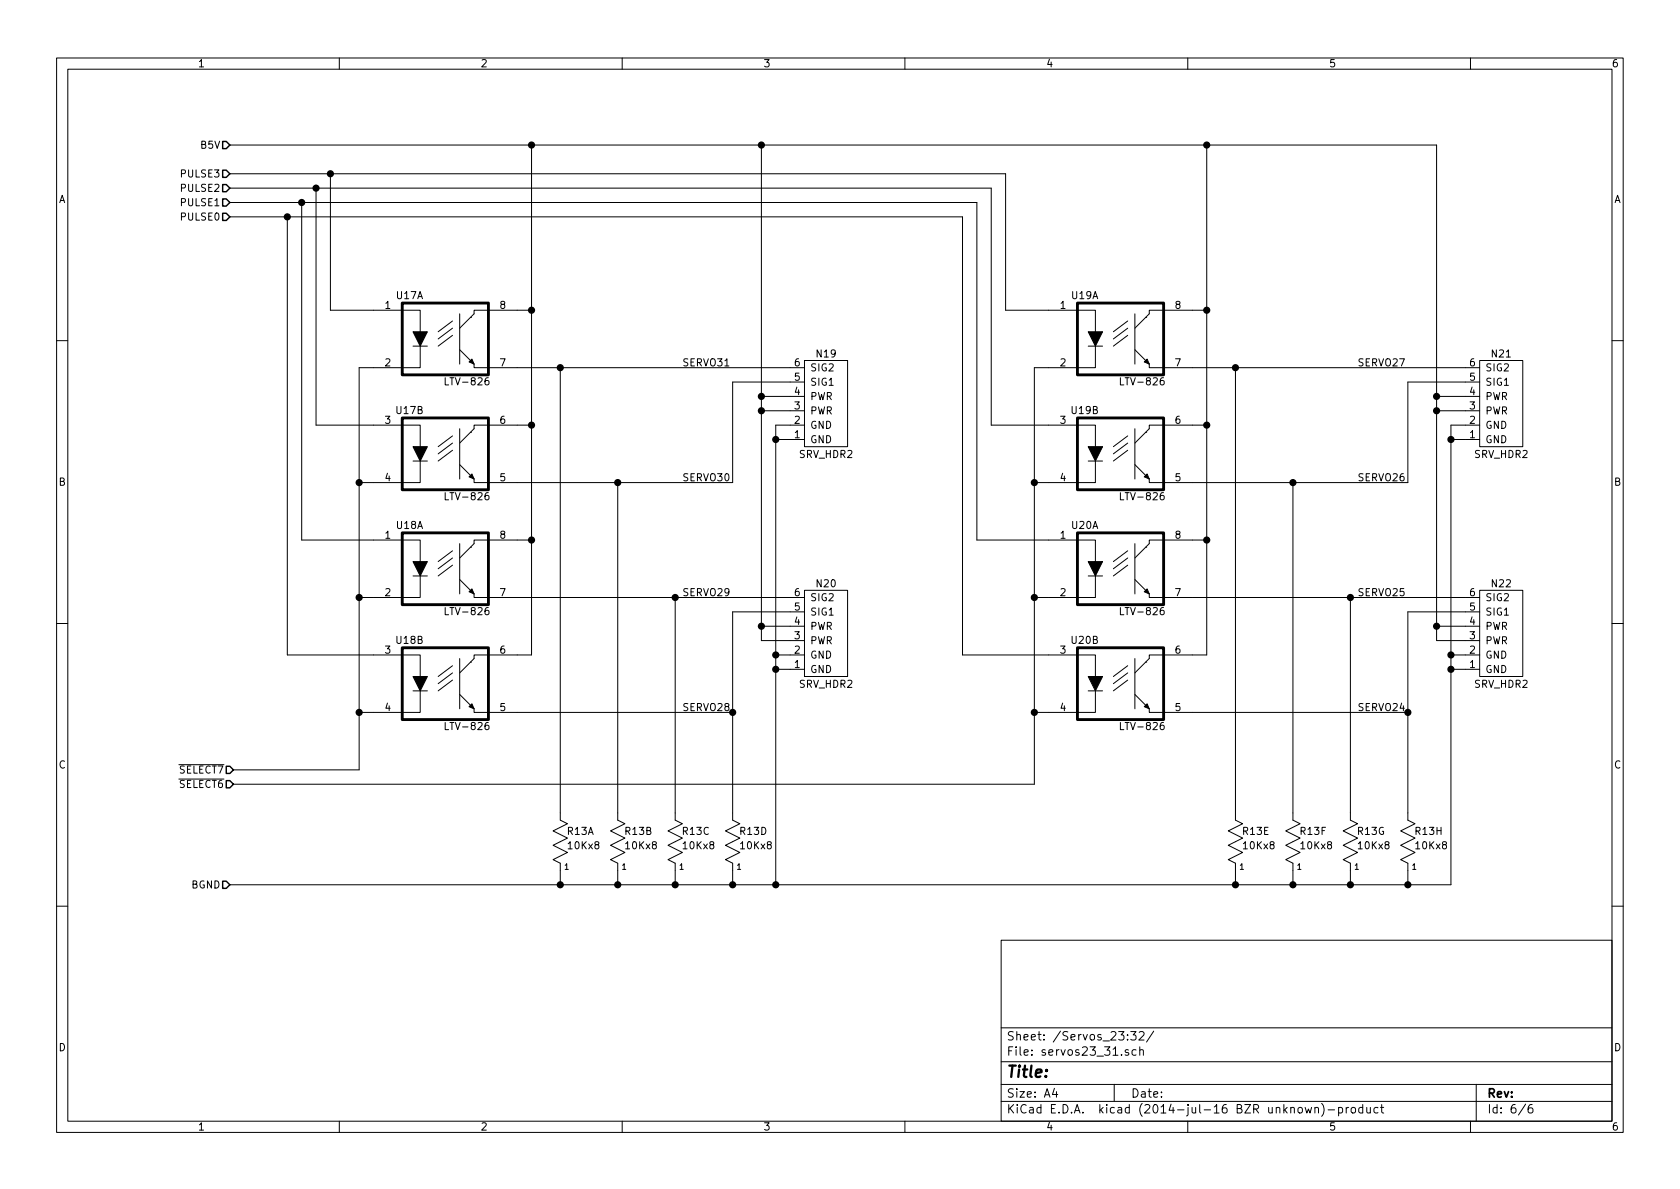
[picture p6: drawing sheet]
EESchema Schematic File Version 2
LIBS:bus_servo32
LIBS:power
LIBS:device
LIBS:transistors
LIBS:conn
LIBS:linear
LIBS:regul
LIBS:74xx
LIBS:cmos4000
LIBS:adc-dac
LIBS:memory
LIBS:xilinx
LIBS:special
LIBS:microcontrollers
LIBS:dsp
LIBS:microchip
LIBS:analog_switches
LIBS:motorola
LIBS:texas
LIBS:intel
LIBS:audio
LIBS:interface
LIBS:digital-audio
LIBS:philips
LIBS:display
LIBS:cypress
LIBS:siliconi
LIBS:opto
LIBS:atmel
LIBS:contrib
LIBS:valves
LIBS:bus_servo32-cache
EELAYER 25 0
EELAYER END
$Descr A4 11693 8268
encoding utf-8
Sheet 6 6
Title ""
Date ""
Rev ""
Comp ""
Comment1 ""
Comment2 ""
Comment3 ""
Comment4 ""
$EndDescr
$Comp
L OPTO_ISOLATOR U17
U 1 1
P 3100 2350
F 0 "U17" H 2850 2650 50  0000 C CNN
F 1 "LTV-826" H 3250 2050 50  0000 C CNN
F 2 "Bus_Servo32:DIP-8__300" H 3100 2350 50  0001 C CNN
F 3 "" H 3100 2350 60  0000 C CNN
	1    3100 2350
	1    0    0    -1  
$EndComp
Text HLabel 1600 1200 0    50   Input ~ 0
PULSE3
$Comp
L OPTO_ISOLATOR U17
U 2 1
P 3100 3150
F 0 "U17" H 2850 3450 50  0000 C CNN
F 1 "LTV-826" H 3250 2850 50  0000 C CNN
F 2 "Bus_Servo32:DIP-8__300" H 3100 3150 50  0001 C CNN
F 3 "" H 3100 3150 60  0000 C CNN
	2    3100 3150
	1    0    0    -1  
$EndComp
$Comp
L OPTO_ISOLATOR U18
U 1 1
P 3100 3950
F 0 "U18" H 2850 4250 50  0000 C CNN
F 1 "LTV-826" H 3250 3650 50  0000 C CNN
F 2 "Bus_Servo32:DIP-8__300" H 3100 3950 50  0001 C CNN
F 3 "" H 3100 3950 60  0000 C CNN
	1    3100 3950
	1    0    0    -1  
$EndComp
$Comp
L OPTO_ISOLATOR U18
U 2 1
P 3100 4750
F 0 "U18" H 2850 5050 50  0000 C CNN
F 1 "LTV-826" H 3250 4450 50  0000 C CNN
F 2 "Bus_Servo32:DIP-8__300" H 3100 4750 50  0001 C CNN
F 3 "" H 3100 4750 60  0000 C CNN
	2    3100 4750
	1    0    0    -1  
$EndComp
$Comp
L OPTO_ISOLATOR U19
U 1 1
P 7800 2350
F 0 "U19" H 7550 2650 50  0000 C CNN
F 1 "LTV-826" H 7950 2050 50  0000 C CNN
F 2 "Bus_Servo32:DIP-8__300" H 7800 2350 50  0001 C CNN
F 3 "" H 7800 2350 60  0000 C CNN
	1    7800 2350
	1    0    0    -1  
$EndComp
$Comp
L OPTO_ISOLATOR U19
U 2 1
P 7800 3150
F 0 "U19" H 7550 3450 50  0000 C CNN
F 1 "LTV-826" H 7950 2850 50  0000 C CNN
F 2 "Bus_Servo32:DIP-8__300" H 7800 3150 50  0001 C CNN
F 3 "" H 7800 3150 60  0000 C CNN
	2    7800 3150
	1    0    0    -1  
$EndComp
$Comp
L OPTO_ISOLATOR U20
U 1 1
P 7800 3950
F 0 "U20" H 7550 4250 50  0000 C CNN
F 1 "LTV-826" H 7950 3650 50  0000 C CNN
F 2 "Bus_Servo32:DIP-8__300" H 7800 3950 50  0001 C CNN
F 3 "" H 7800 3950 60  0000 C CNN
	1    7800 3950
	1    0    0    -1  
$EndComp
Text HLabel 1600 1300 0    50   Input ~ 0
PULSE2
Text HLabel 1600 1400 0    50   Input ~ 0
PULSE1
Text HLabel 1600 1500 0    50   Input ~ 0
PULSE0
Text HLabel 1625 5350 0    50   Input ~ 0
~SELECT7
Text HLabel 1625 5450 0    50   Input ~ 0
~SELECT6
$Comp
L OPTO_ISOLATOR U20
U 2 1
P 7800 4750
F 0 "U20" H 7550 5050 50  0000 C CNN
F 1 "LTV-826" H 7950 4450 50  0000 C CNN
F 2 "Bus_Servo32:DIP-8__300" H 7800 4750 50  0001 C CNN
F 3 "" H 7800 4750 60  0000 C CNN
	2    7800 4750
	1    0    0    -1  
$EndComp
$Comp
L R_VERT_SIP9 R13
U 1 1
P 3900 5850
F 0 "R13" H 3945 5920 50  0000 L CNN
F 1 "10Kx8" H 3945 5820 50  0000 L CNN
F 2 "Bus_Servo32:Pin_Header_Straight_1x09" H 3900 5850 50  0001 C CNN
F 3 "" H 3900 5850 50  0000 C CNN
	1    3900 5850
	1    0    0    -1  
$EndComp
$Comp
L R_VERT_SIP9 R13
U 2 1
P 4300 5850
F 0 "R13" H 4345 5920 50  0000 L CNN
F 1 "10Kx8" H 4345 5820 50  0000 L CNN
F 2 "Bus_Servo32:Pin_Header_Straight_1x09" H 4300 5850 50  0001 C CNN
F 3 "" H 4300 5850 50  0000 C CNN
	2    4300 5850
	1    0    0    -1  
$EndComp
$Comp
L R_VERT_SIP9 R13
U 3 1
P 4700 5850
F 0 "R13" H 4745 5920 50  0000 L CNN
F 1 "10Kx8" H 4745 5820 50  0000 L CNN
F 2 "Bus_Servo32:Pin_Header_Straight_1x09" H 4700 5850 50  0001 C CNN
F 3 "" H 4700 5850 50  0000 C CNN
	3    4700 5850
	1    0    0    -1  
$EndComp
$Comp
L R_VERT_SIP9 R13
U 4 1
P 5100 5850
F 0 "R13" H 5145 5920 50  0000 L CNN
F 1 "10Kx8" H 5145 5820 50  0000 L CNN
F 2 "Bus_Servo32:Pin_Header_Straight_1x09" H 5100 5850 50  0001 C CNN
F 3 "" H 5100 5850 50  0000 C CNN
	4    5100 5850
	1    0    0    -1  
$EndComp
$Comp
L SRV_HDR2 N19
U 1 1
P 5750 2800
F 0 "N19" H 5750 2450 50  0000 C CNN
F 1 "SRV_HDR2" H 5750 3150 50  0000 C CNN
F 2 "Bus_Servo32:Pin_Header_Straight_2x03" H 5800 2800 60  0001 C CNN
F 3 "" H 5800 2800 60  0000 C CNN
	1    5750 2800
	1    0    0    1   
$EndComp
$Comp
L SRV_HDR2 N20
U 1 1
P 5750 4400
F 0 "N20" H 5750 4050 50  0000 C CNN
F 1 "SRV_HDR2" H 5750 4750 50  0000 C CNN
F 2 "Bus_Servo32:Pin_Header_Straight_2x03" H 5800 4400 60  0001 C CNN
F 3 "" H 5800 4400 60  0000 C CNN
	1    5750 4400
	1    0    0    1   
$EndComp
Text HLabel 1600 1000 0    50   Input ~ 0
B5V
Text HLabel 1600 6150 0    50   Input ~ 0
BGND
$Comp
L R_VERT_SIP9 R13
U 5 1
P 8600 5850
F 0 "R13" H 8645 5920 50  0000 L CNN
F 1 "10Kx8" H 8645 5820 50  0000 L CNN
F 2 "Bus_Servo32:Pin_Header_Straight_1x09" H 8600 5850 50  0001 C CNN
F 3 "" H 8600 5850 50  0000 C CNN
	5    8600 5850
	1    0    0    -1  
$EndComp
$Comp
L R_VERT_SIP9 R13
U 6 1
P 9000 5850
F 0 "R13" H 9045 5920 50  0000 L CNN
F 1 "10Kx8" H 9045 5820 50  0000 L CNN
F 2 "Bus_Servo32:Pin_Header_Straight_1x09" H 9000 5850 50  0001 C CNN
F 3 "" H 9000 5850 50  0000 C CNN
	6    9000 5850
	1    0    0    -1  
$EndComp
$Comp
L R_VERT_SIP9 R13
U 7 1
P 9400 5850
F 0 "R13" H 9445 5920 50  0000 L CNN
F 1 "10Kx8" H 9445 5820 50  0000 L CNN
F 2 "Bus_Servo32:Pin_Header_Straight_1x09" H 9400 5850 50  0001 C CNN
F 3 "" H 9400 5850 50  0000 C CNN
	7    9400 5850
	1    0    0    -1  
$EndComp
$Comp
L R_VERT_SIP9 R13
U 8 1
P 9800 5850
F 0 "R13" H 9845 5920 50  0000 L CNN
F 1 "10Kx8" H 9845 5820 50  0000 L CNN
F 2 "Bus_Servo32:Pin_Header_Straight_1x09" H 9800 5850 50  0001 C CNN
F 3 "" H 9800 5850 50  0000 C CNN
	8    9800 5850
	1    0    0    -1  
$EndComp
$Comp
L SRV_HDR2 N21
U 1 1
P 10450 2800
F 0 "N21" H 10450 2450 50  0000 C CNN
F 1 "SRV_HDR2" H 10450 3150 50  0000 C CNN
F 2 "Bus_Servo32:Pin_Header_Straight_2x03" H 10500 2800 60  0001 C CNN
F 3 "" H 10500 2800 60  0000 C CNN
	1    10450 2800
	1    0    0    1   
$EndComp
$Comp
L SRV_HDR2 N22
U 1 1
P 10450 4400
F 0 "N22" H 10450 4050 50  0000 C CNN
F 1 "SRV_HDR2" H 10450 4750 50  0000 C CNN
F 2 "Bus_Servo32:Pin_Header_Straight_2x03" H 10500 4400 60  0001 C CNN
F 3 "" H 10500 4400 60  0000 C CNN
	1    10450 4400
	1    0    0    1   
$EndComp
Wire Wire Line
	2600 2150 2300 2150
Wire Wire Line
	2300 2150 2300 1200
Connection ~ 2300 1200
Wire Wire Line
	2600 2950 2200 2950
Wire Wire Line
	2200 2950 2200 1300
Connection ~ 2200 1300
Wire Wire Line
	1600 1400 6800 1400
Wire Wire Line
	2600 3750 2100 3750
Wire Wire Line
	2100 3750 2100 1400
Connection ~ 2100 1400
Wire Wire Line
	1600 1500 6700 1500
Wire Wire Line
	7200 5450 1625 5450
Wire Wire Line
	2500 4950 2600 4950
Wire Wire Line
	2600 4550 2000 4550
Wire Wire Line
	2000 4550 2000 1500
Connection ~ 2000 1500
Wire Wire Line
	7300 2150 7000 2150
Wire Wire Line
	7000 2150 7000 1200
Wire Wire Line
	7200 2550 7200 5450
Wire Wire Line
	7200 4950 7300 4950
Wire Wire Line
	7300 4550 6700 4550
Wire Wire Line
	6700 4550 6700 1500
Wire Wire Line
	6900 2950 7300 2950
Wire Wire Line
	6900 1300 6900 2950
Wire Wire Line
	1600 1300 6900 1300
Wire Wire Line
	1600 1000 10000 1000
Wire Wire Line
	3900 6150 3900 6050
Wire Wire Line
	4300 6150 4300 6050
Connection ~ 3900 6150
Wire Wire Line
	4700 6150 4700 6050
Connection ~ 4300 6150
Wire Wire Line
	5100 6150 5100 6050
Connection ~ 4700 6150
Connection ~ 5100 6150
Wire Wire Line
	8400 4550 8300 4550
Wire Wire Line
	8400 1000 8400 4550
Wire Wire Line
	8400 2150 8300 2150
Connection ~ 8400 2150
Wire Wire Line
	8300 2950 8400 2950
Connection ~ 8400 2950
Wire Wire Line
	8300 3750 8400 3750
Connection ~ 8400 3750
Wire Wire Line
	8300 2550 10200 2550
Connection ~ 8600 2550
Wire Wire Line
	10000 1000 10000 4450
Connection ~ 10000 2750
Wire Wire Line
	10200 2950 10100 2950
Wire Wire Line
	10100 2950 10100 6150
Wire Wire Line
	10100 3050 10200 3050
Wire Wire Line
	10100 4650 10200 4650
Connection ~ 10100 3050
Wire Wire Line
	10100 4550 10200 4550
Connection ~ 10100 4650
Wire Wire Line
	10000 4450 10200 4450
Connection ~ 10000 4350
Wire Wire Line
	9400 6150 9400 6050
Connection ~ 5400 6150
Connection ~ 9400 6150
Connection ~ 9800 6150
Wire Wire Line
	9000 6050 9000 6150
Connection ~ 9000 6150
Wire Wire Line
	8600 6050 8600 6150
Connection ~ 8600 6150
Wire Wire Line
	10000 2850 10200 2850
Connection ~ 10100 4550
Wire Wire Line
	10100 6150 1600 6150
Connection ~ 10000 2850
Connection ~ 8400 1000
Wire Wire Line
	10000 4350 10200 4350
Wire Wire Line
	10200 2750 10000 2750
Wire Wire Line
	7000 1200 1600 1200
Wire Wire Line
	9800 6050 9800 6150
Wire Wire Line
	8300 3350 9800 3350
Connection ~ 9000 3350
Connection ~ 9400 4150
Wire Wire Line
	8300 4150 10200 4150
Wire Wire Line
	8300 4950 9800 4950
Wire Wire Line
	9800 4250 9800 5650
Wire Wire Line
	9800 4250 10200 4250
Connection ~ 9800 4950
Wire Wire Line
	7300 3750 6800 3750
Wire Wire Line
	6800 3750 6800 1400
Wire Wire Line
	3600 2550 5500 2550
Wire Wire Line
	3700 1000 3700 4550
Wire Wire Line
	3700 2150 3600 2150
Wire Wire Line
	5500 2950 5400 2950
Wire Wire Line
	5400 2950 5400 6150
Wire Wire Line
	5400 3050 5500 3050
Wire Wire Line
	5400 4550 5500 4550
Connection ~ 5400 3050
Wire Wire Line
	5400 4650 5500 4650
Connection ~ 5400 4550
Connection ~ 5400 4650
Wire Wire Line
	5300 4450 5500 4450
Wire Wire Line
	5300 1000 5300 4450
Wire Wire Line
	5300 4350 5500 4350
Wire Wire Line
	5300 2850 5500 2850
Connection ~ 5300 4350
Wire Wire Line
	5300 2750 5500 2750
Connection ~ 5300 2850
Connection ~ 3700 1000
Connection ~ 5300 2750
Wire Wire Line
	3600 3350 5100 3350
Wire Wire Line
	4300 3350 4300 5650
Wire Wire Line
	3600 4950 5100 4950
Wire Wire Line
	5100 4250 5100 5650
Wire Wire Line
	5100 4250 5500 4250
Connection ~ 3900 2550
Wire Wire Line
	8600 5650 8600 2550
Wire Wire Line
	9400 4150 9400 5650
Connection ~ 5100 4950
Wire Wire Line
	4700 5650 4700 4150
Wire Wire Line
	3600 4150 5500 4150
Connection ~ 4700 4150
Connection ~ 4300 3350
Wire Wire Line
	3900 5650 3900 2550
Connection ~ 5300 1000
Wire Wire Line
	3700 2950 3600 2950
Connection ~ 3700 2150
Wire Wire Line
	3700 3750 3600 3750
Connection ~ 3700 2950
Wire Wire Line
	3700 4550 3600 4550
Connection ~ 3700 3750
Wire Wire Line
	2600 2550 2500 2550
Wire Wire Line
	2500 3350 2600 3350
Wire Wire Line
	2500 4150 2600 4150
Connection ~ 2500 3350
Connection ~ 2500 4950
Connection ~ 2500 4150
Wire Wire Line
	2500 5350 1625 5350
Wire Wire Line
	2500 2550 2500 5350
Wire Wire Line
	7300 4150 7200 4150
Connection ~ 7200 4950
Wire Wire Line
	7300 3350 7200 3350
Connection ~ 7200 4150
Wire Wire Line
	7300 2550 7200 2550
Connection ~ 7200 3350
Text Label 4750 4950 0    50   ~ 0
SERVO28
Text Label 4750 4150 0    50   ~ 0
SERVO29
Wire Wire Line
	5100 3350 5100 2650
Wire Wire Line
	5100 2650 5500 2650
Text Label 4750 3350 0    50   ~ 0
SERVO30
Text Label 4750 2550 0    50   ~ 0
SERVO31
Wire Wire Line
	9000 5650 9000 3350
Wire Wire Line
	9800 3350 9800 2650
Wire Wire Line
	9800 2650 10200 2650
Text Label 9450 4950 0    50   ~ 0
SERVO24
Text Label 9450 4150 0    50   ~ 0
SERVO25
Text Label 9450 3350 0    50   ~ 0
SERVO26
Text Label 9450 2550 0    50   ~ 0
SERVO27
$EndSCHEMATC
